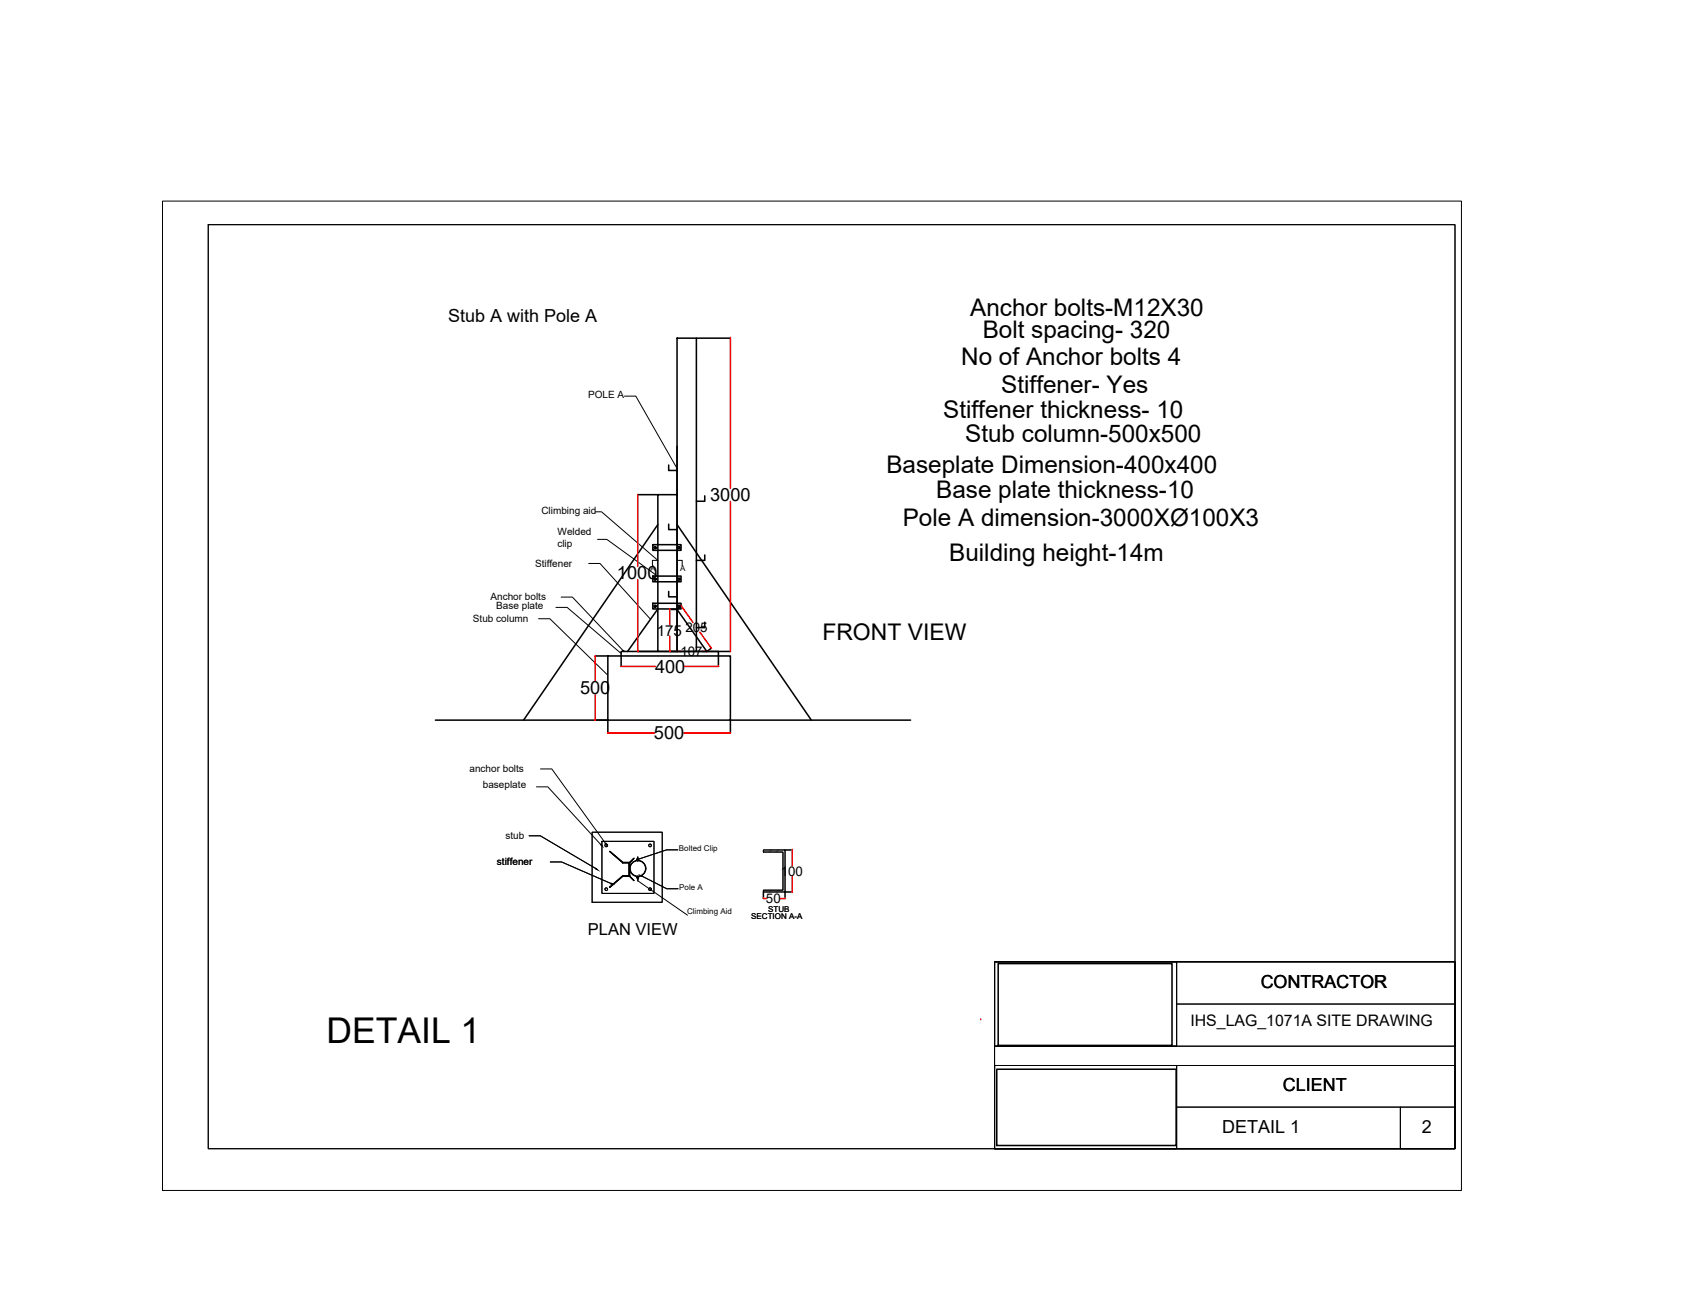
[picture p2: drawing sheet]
<svg xmlns="http://www.w3.org/2000/svg" width="279mm" height="216mm" viewBox="0 0 279 216" stroke-linecap="round" stroke-linejoin="round" font-family="sans-serif">
<!-- layer: 0 -->
<g fill="none" stroke="#000" stroke-width=".25">
<path d="M111.2 55.6h3.2v51.4h-3.2zM114.4 55.6h5.6M109.8 76.4v.9h1.4M111.2 73.3v33.7h-3.1v-25.7h3.1M104.8 81.3h3.3M107.2 89.5h4.7v.9h-4.7zM107.2 94.7h4.7v.9h-4.7zM107.2 99.1h4.7v1h-4.7zM108.1 86.2l-22.1 32.1M109.8 97.2v.9h1.4M109.8 86.1v.9h1.4M111.2 86.2l22.1 32.1"/>
<path d="M112 99.6l-.8 .5M115.8 91.2v.9h-1.4M115.8 81.5v.9h-1.4M71.5 118.3h28.3v2.1M97.7 107.8h2.1M99.8 107.8h20.2v10.5h-20.2zM102 109.5v-2.5h16v2.5M104.8 107h3.3M108.1 100.1l-5 6.9M110 100.1h1.2M110 107h1.2M111.2 100.1l4.9 6.9 .7-.5"/>
<path d="M114.4 107h5.6M115.8 102.2v.9h-1.4M149.6 118.3h-29.6v2.1M128.9 139.7h1.2M104.6 141.2h.3zM104.6 144.2l.3 .1zM104.7 141h.1v.4h-.1zM104.7 144l.1 .4zM104.8 140.8v.7M104.8 144v.7M125.4 146.6v1M130.1 146.6h-1.2v1"/>
<path d="M164 158.3h28.5v13.5h-28.5zM163.7 175.7h29.5v12.5h-29.5z"/>
<circle cx="107.6" cy="90" r=".18"/>
<circle cx="107.6" cy="99.6" r=".18"/>
<circle cx="107.6" cy="95.2" r=".18"/>
<circle cx="111.5" cy="99.6" r=".18"/>
<circle cx="111.5" cy="90" r=".18"/>
<circle cx="111.5" cy="95.2" r=".18"/>
</g>
<!-- layer: PDF_0 -->
<path d="M126.7 139.7l-.4 .3M127.8 139.7l-.3 .3M126.7 146.3l-.3 .3M127.9 146.3l-.3 .3" fill="none" stroke="#636466" stroke-width=".16"/>
<g fill="none" stroke="#000" stroke-width=".16">
<path d="M34.2 36.9h204.8v151.8h-204.8zM86.9 137.3h1.9l9.1 5.4M97.3 136.7h11.5v11.6h-11.5zM98.9 138.2h8.5v8.6h-8.5zM100.1 139.9l2.2 1.8h-.1zM111.3 139.6h-1.8l-4.7 1.6M125.4 139.7h3.5v6.9h-3.5v-.3h3.2v-6.3h-3.2zM90.4 141.6h1.8l8.2 3.6M100.1 145.8l2.1-1.9 .1 .1-2.1 1.8zM102.3 143.9h1.1v.1h-1.1zM102.3 141.7h1v.1h-1zM103.3 141.7h.1v2.2h-.1z"/>
<path d="M103.3 141.7v2.3M103.4 144l.7 .7zM104.1 141l-.7 .8zM105.5 144l4 2h1.9M163.4 158h29.9v13.9h-29.9zM163.4 158h75.6v30.7h-75.6zM163.4 158h75.6v13.9h-75.6zM163.4 175.1h29.9v13.6h-29.9zM163.4 175.1h75.6v13.6h-75.6zM193.3 165h45.7M193.3 181.9h45.7M230 181.9v6.8"/>
<circle cx="99.6" cy="138.9" r=".22"/>
<circle cx="106.8" cy="138.9" r=".22"/>
<circle cx="99.6" cy="146.1" r=".22"/>
<circle cx="104.8" cy="142.7" r="1.32"/>
<circle cx="106.8" cy="146.1" r=".22"/>
</g>
<path d="M161.1 167.6h.1" fill="none" stroke="#f00" stroke-width=".16"/>
<!-- layer: PDF2_0 -->
<path d="M126.7 139.7l-.4 .3M127.8 139.7l-.3 .3M126.7 146.3l-.3 .3M127.9 146.3l-.3 .3" fill="none" stroke="#636466" stroke-width=".16"/>
<g fill="none" stroke="#000" stroke-width=".16">
<path d="M34.2 36.9h204.8v151.8h-204.8zM102.6 65.1h1.8l6.9 11.9M91.3 99.8h1.9l8.8 7.5M92.2 98.1h1.8l8.3 8.7M96.7 92.6h1.9l8.2 9.1M97.8 84.1h1l9.3 8h-.9v.8M98.1 88.6h1.6l8.3 6.1M111.3 92.1h.8v.9M88.5 101.7h1.8l9.4 9.1M102.3 106.9h.2v.1h-.2zM86.9 137.3h1.9l9.1 5.4M88.1 129.3h1.9l8.7 9.5"/>
<path d="M88.8 126.3h1.8l8.9 12.3M97.3 136.7h11.5v11.6h-11.5zM98.9 138.2h8.5v8.6h-8.5zM100.1 139.9l2.2 1.8h-.1zM111.3 139.6h-1.8l-4.7 1.6M125.4 139.7h3.5v6.9h-3.5v-.3h3.2v-6.3h-3.2zM90.4 141.6h1.8l8.2 3.6M100.1 145.8l2.1-1.9 .1 .1-2.1 1.8zM102.3 143.9h1.1v.1h-1.1zM102.3 141.7h1v.1h-1zM103.3 141.7h.1v2.2h-.1zM103.3 141.7v2.3"/>
<path d="M103.4 144l.7 .7zM104.1 141l-.7 .8zM104.8 144.7l8.1 5.7M105.5 144l4 2h1.9M163.4 158h29.9v13.9h-29.9zM163.4 158h75.6v30.7h-75.6zM163.4 158h75.6v13.9h-75.6zM163.4 175.1h29.9v13.6h-29.9zM163.4 175.1h75.6v13.6h-75.6zM193.3 165h45.7M193.3 181.9h45.7M230 181.9v6.8"/>
<circle cx="99.6" cy="138.9" r=".22"/>
<circle cx="106.8" cy="138.9" r=".22"/>
<circle cx="99.6" cy="146.1" r=".22"/>
<circle cx="104.8" cy="142.7" r="1.32"/>
<circle cx="104.8" cy="142.7" r="1.26"/>
<circle cx="106.8" cy="146.1" r=".22"/>
</g>
<path d="M161.1 167.6h.1" fill="none" stroke="#f00" stroke-width=".16"/>
<!-- layer: PDF_0 -->
<path d="M98.7 138.7l.2 .3-.2-.2zM99.4 138.6h.1l.1 .2zM97.9 142.7l.2 .2zM100.4 145.1l.2 .2-.2-.1zM105.2 143.8l.3 .1-.1 .1z" fill="#000" stroke="#000" stroke-width=".16"/>
<!-- layer: PDF2_0 -->
<path d="M98.7 138.7l.2 .3-.2-.2zM99.4 138.6h.1l.1 .2zM97.9 142.7l.2 .2zM100.4 145.1l.2 .2-.2-.1zM105.2 143.8l.3 .1-.1 .1z" fill="#000" stroke="#000" stroke-width=".16"/>
<!-- layer: 0 -->
<g fill="none" stroke="#f00" stroke-width=".25">
<path d="M120 55.5v24.7M104.8 81.3v11.7M104.8 95.3v11.8M111.9 99.6l1.9 2.7M120 82.4v24.7M97.7 107.8v4.2M97.7 114.2v4.1M102 109.5h5.6M110 100.1v2.6M110 104.5v2.6M111.2 107h.8M112.4 109.5h5.6"/>
<path d="M115 103.9l1.9 2.6M115.3 107h.8M99.8 120.4h7.7M112.3 120.4h7.7M130.1 139.6v2.7M125.4 147.6h.5M128.1 147.6h.9M130.1 143.9v2.7"/>
</g>
<g fill="none" stroke="#f00" stroke-width=".16">
<path d="M120 55.6h.1M104.8 81.3h.1M112 99.6h.1M97.7 107.8h.1M97.7 118.3h.1M102 109.5h.1M104.8 107h.1M110 100.1h.1M110 107h.1M111.2 107h.1M116.1 107h.1M116.8 106.5h.1"/>
<path d="M118 109.5h.1M120 107h.1M99.8 120.4h.1M120 120.4h.1M130.1 139.7h.1M125.4 147.6h.1M128.9 147.6h.1M130.1 146.6h.1"/>
</g>
<path d="M26.7 33h213.4v162.6h-213.4z" fill="none" stroke="#000" stroke-width=".16"/>
<text font-size="5.8" x="53.6" y="171.4">DETAIL 1</text>
<g font-size="4">
<text x="159.4" y="51.9">Anchor bolts-M12X30</text>
<text x="157.9" y="59.9">No of Anchor bolts 4</text>
<text x="161.4" y="55.6">Bolt spacing- 320</text>
<text x="164.5" y="64.6">Stiffener- Yes</text>
<text x="154.9" y="68.7">Stiffener thickness- 10</text>
<text x="145.6" y="77.8">Baseplate Dimension-400x400</text>
<text x="158.5" y="72.7">Stub column-500x500</text>
<text x="153.8" y="81.9">Base plate thickness-10</text>
<text x="148.3" y="86.5">Pole A dimension-3000XØ100X3</text>
<text x="155.9" y="92.1">Building height-14m</text>
</g>
<text font-size="3.8" x="135.1" y="105.1">FRONT VIEW</text>
<g font-size="3">
<text x="73.6" y="52.9">Stub A with Pole A</text>
<text x="116.6" y="82.4">3000</text>
<text x="101.3" y="95.2">1000</text>
<text x="107.6" y="110.6">400</text>
<text x="95.3" y="114.1">500</text>
<text x="107.4" y="121.5">500</text>
<text x="210.7" y="179.3">CLIENT</text>
<text x="200.7" y="186.1">DETAIL 1</text>
<text x="233.6" y="186.2">2</text>
</g>
<text font-size="2.9" x="207.1" y="162.3">CONTRACTOR</text>
<text font-size="2.7" x="96.6" y="153.6">PLAN VIEW</text>
<text font-size="2.6" x="195.5" y="168.6">IHS_LAG_1071A SITE DRAWING</text>
<text font-size="2.5" x="107.9" y="104.5">175</text>
<g font-size="2.2">
<text x="111.8" y="107.8">107</text>
<text x="112.6" y="103.8">205</text>
<text x="128.2" y="143.9">100</text>
<text x="125.8" y="148.4">50</text>
</g>
<g font-size="1.6">
<text x="96.6" y="65.4">POLE A</text>
<text x="88.9" y="84.4">Climbing aid</text>
<text x="91.5" y="89.8">clip</text>
<text x="91.6" y="87.9">Welded</text>
<text x="87.9" y="93.1">Stiffener</text>
<text x="80.6" y="98.6">Anchor bolts</text>
<text x="81.5" y="100">Base plate</text>
<text x="77.7" y="102.2">Stub column</text>
<text x="77.1" y="126.8">anchor bolts</text>
<text x="79.3" y="129.5">baseplate</text>
<text x="83" y="137.8">stub</text>
<text x="81.6" y="142.2">stiffener</text>
</g>
<g font-size="1.3">
<text x="106.8" y="93.8">A</text>
<text x="111.7" y="93.8">A</text>
<text x="111.5" y="139.8">Bolted Clip</text>
<text x="111.6" y="146.2">Pole A</text>
<text x="126.2" y="149.8">STUB</text>
<text x="112.9" y="150.2">Climbing Aid</text>
<text x="123.4" y="151.1">SECTION A-A</text>
</g>
</svg>
